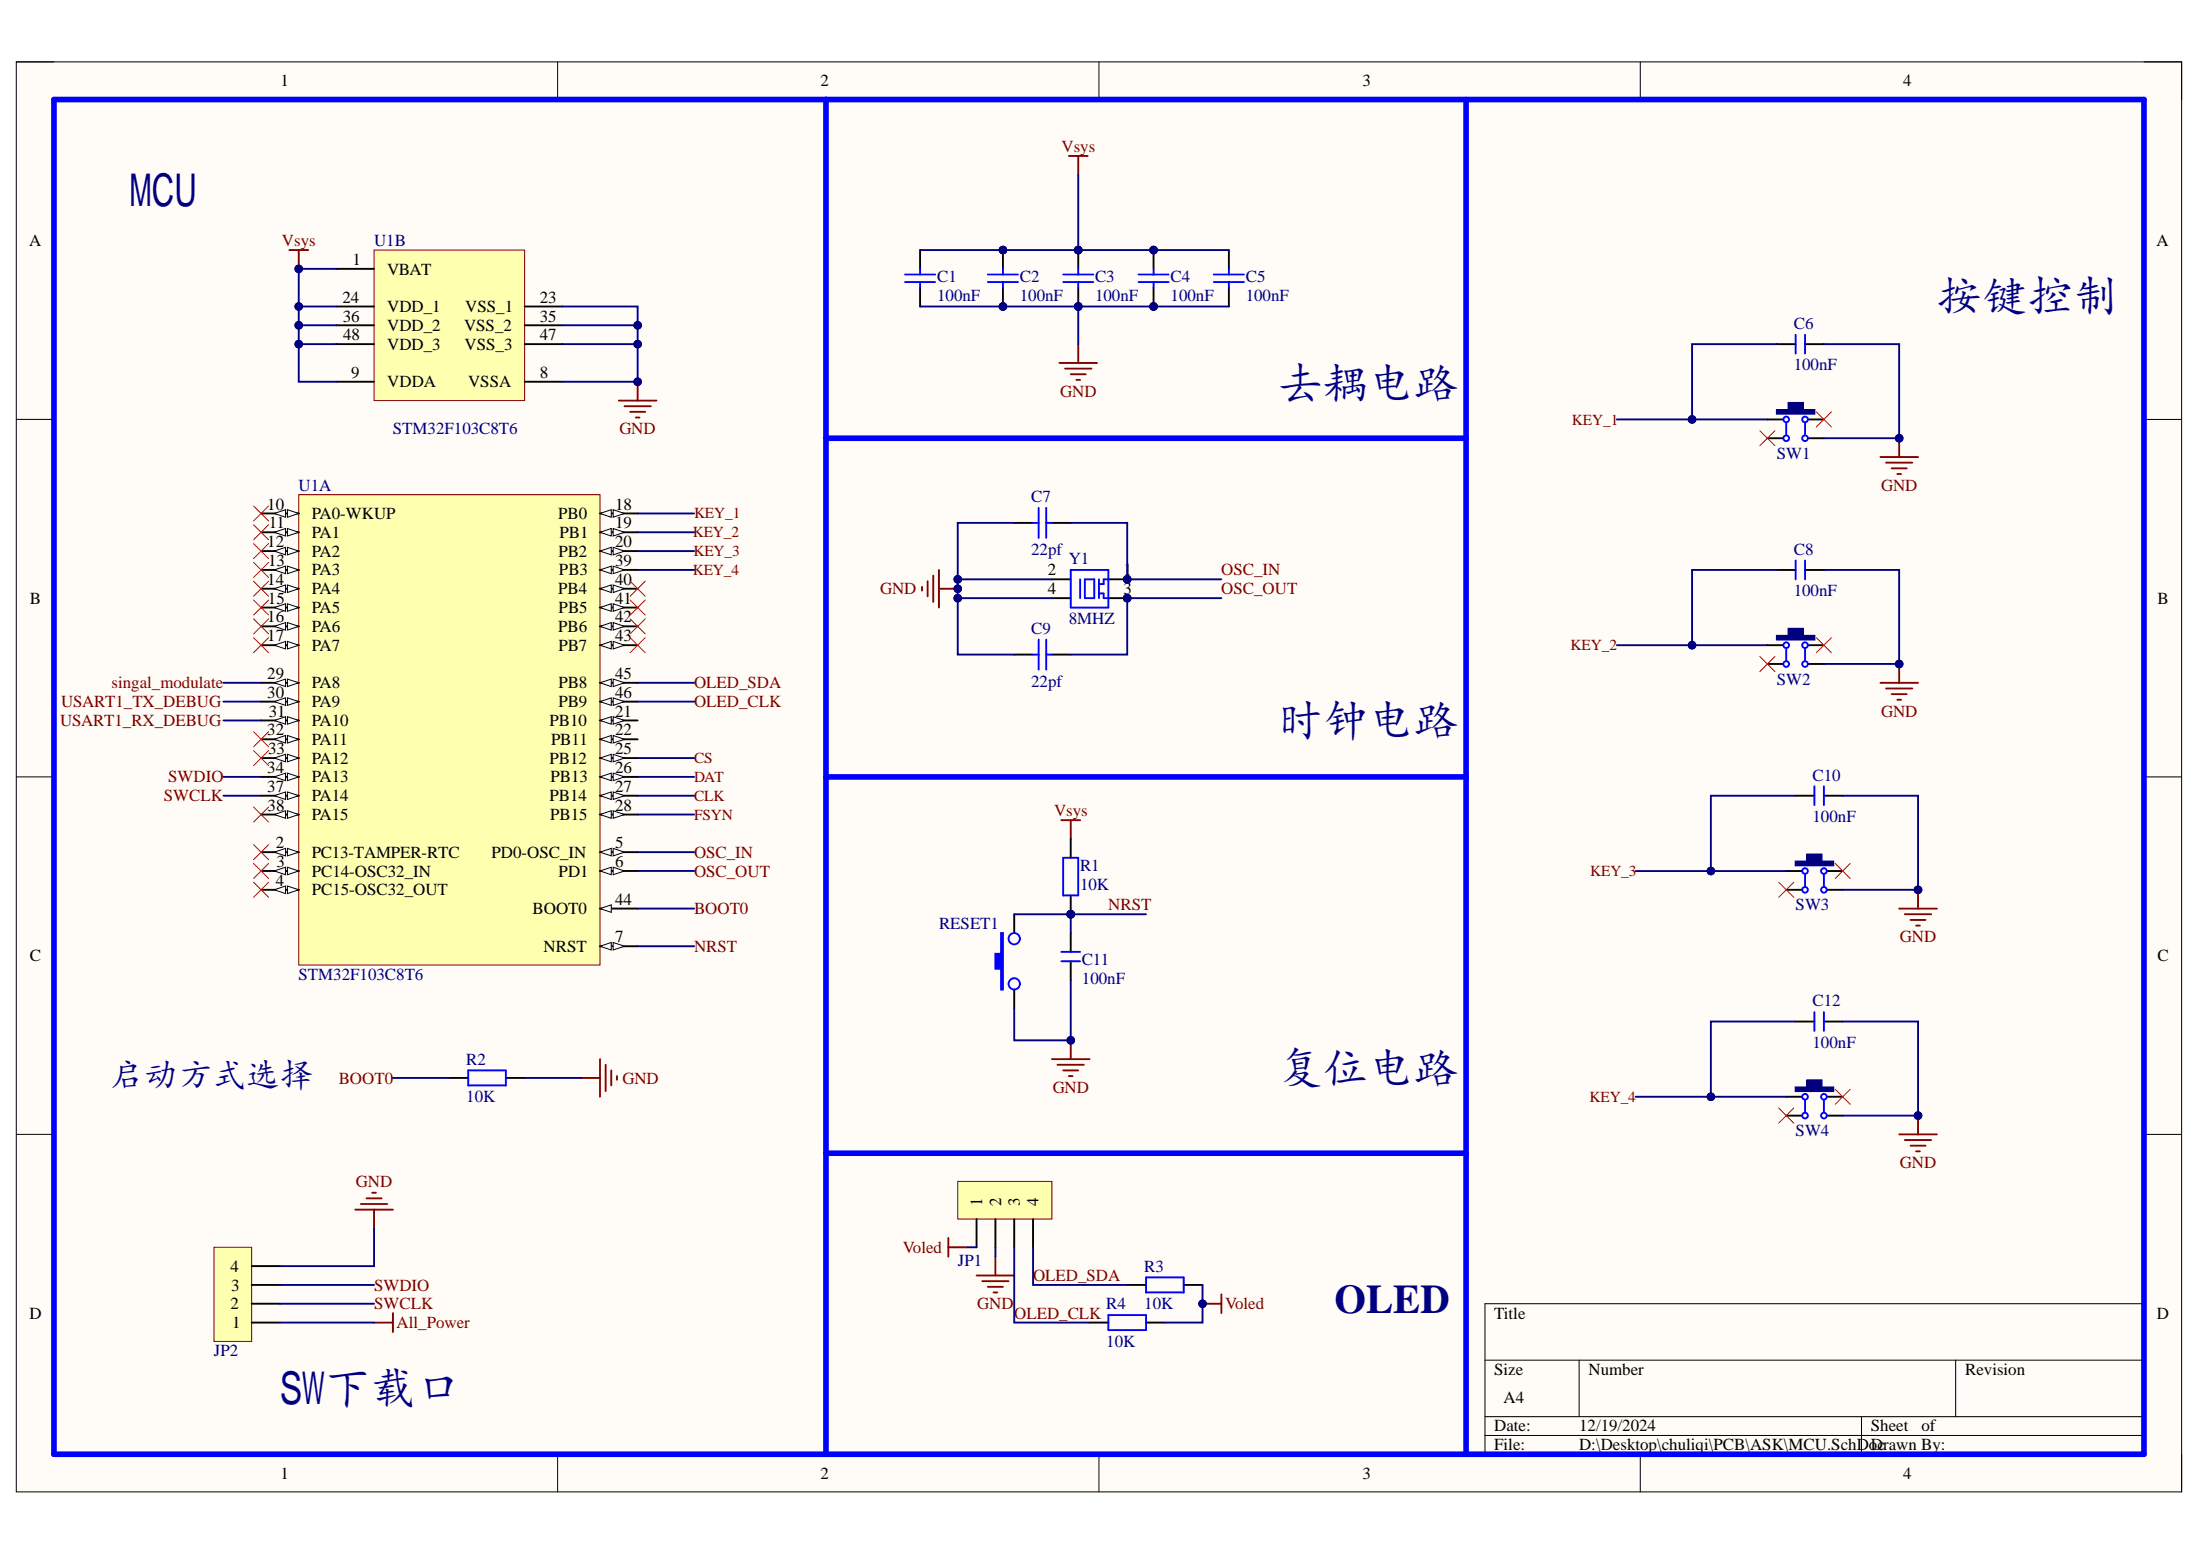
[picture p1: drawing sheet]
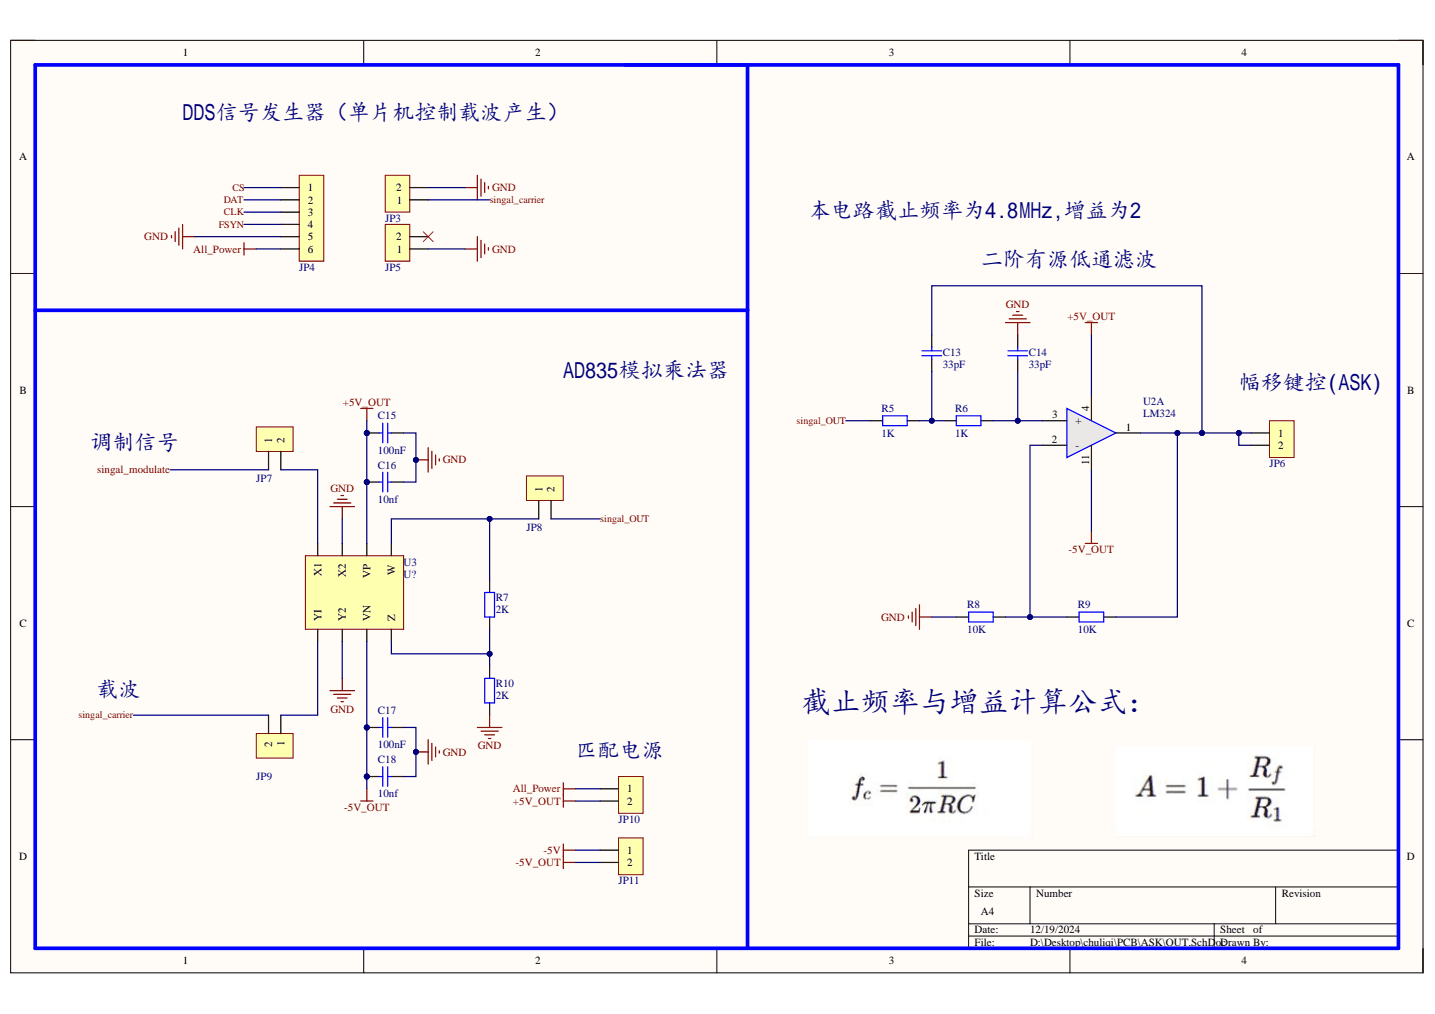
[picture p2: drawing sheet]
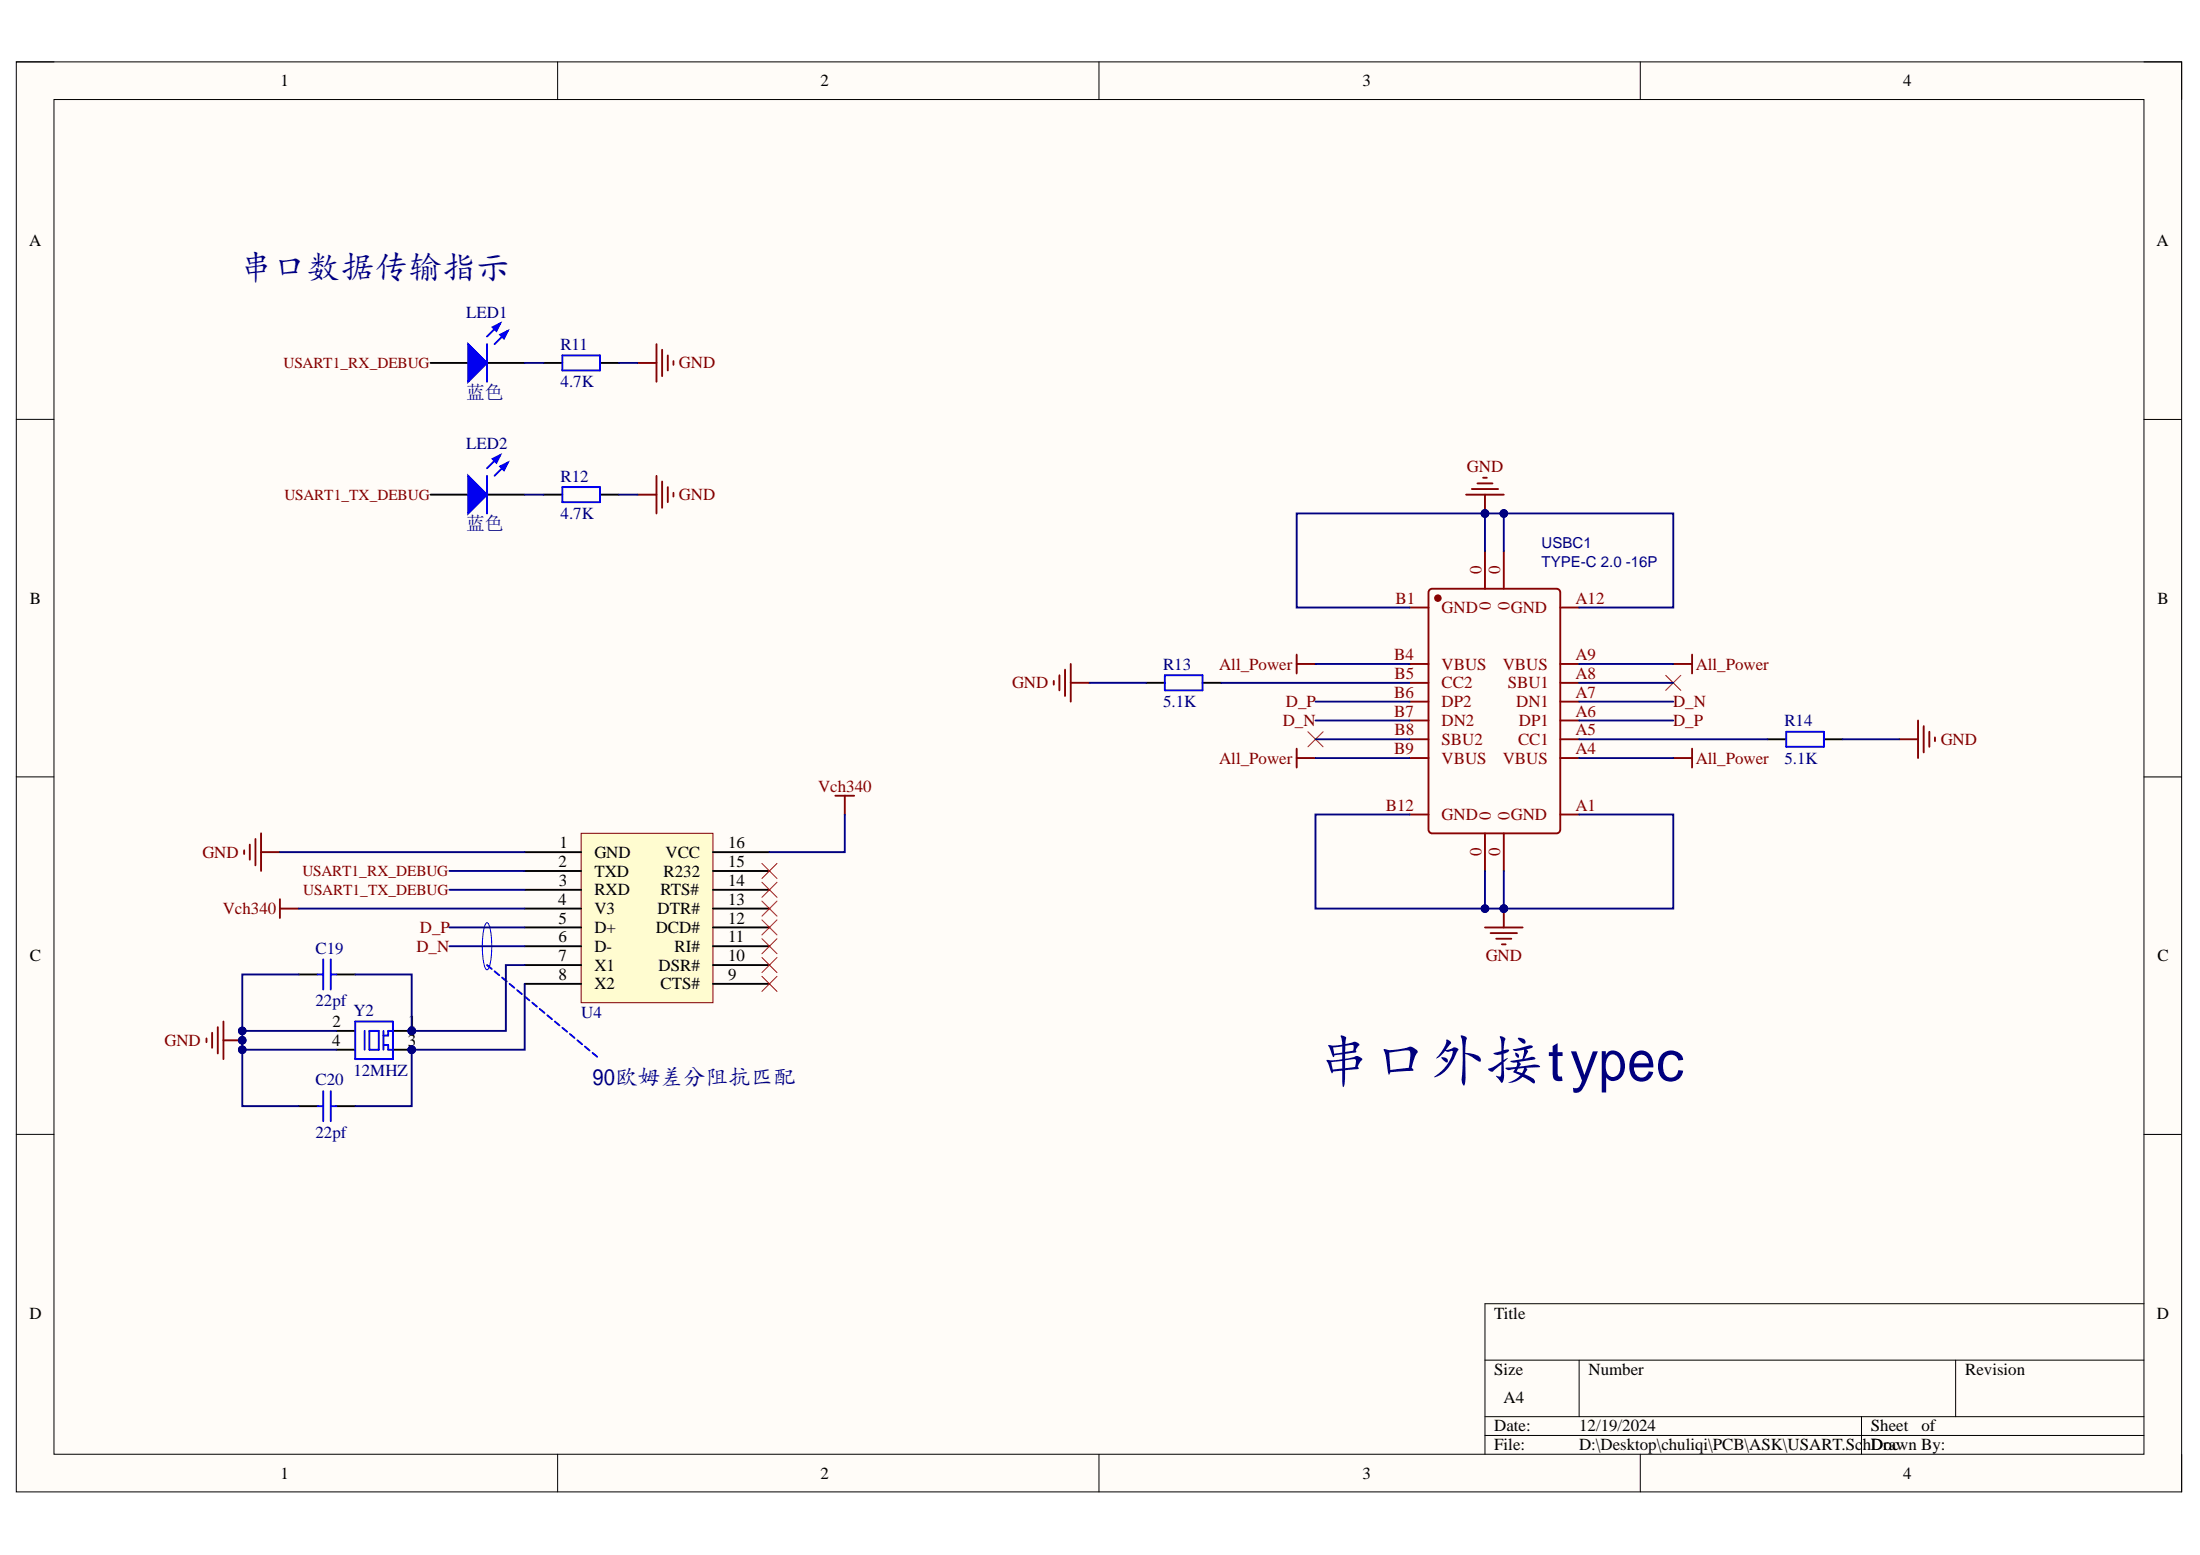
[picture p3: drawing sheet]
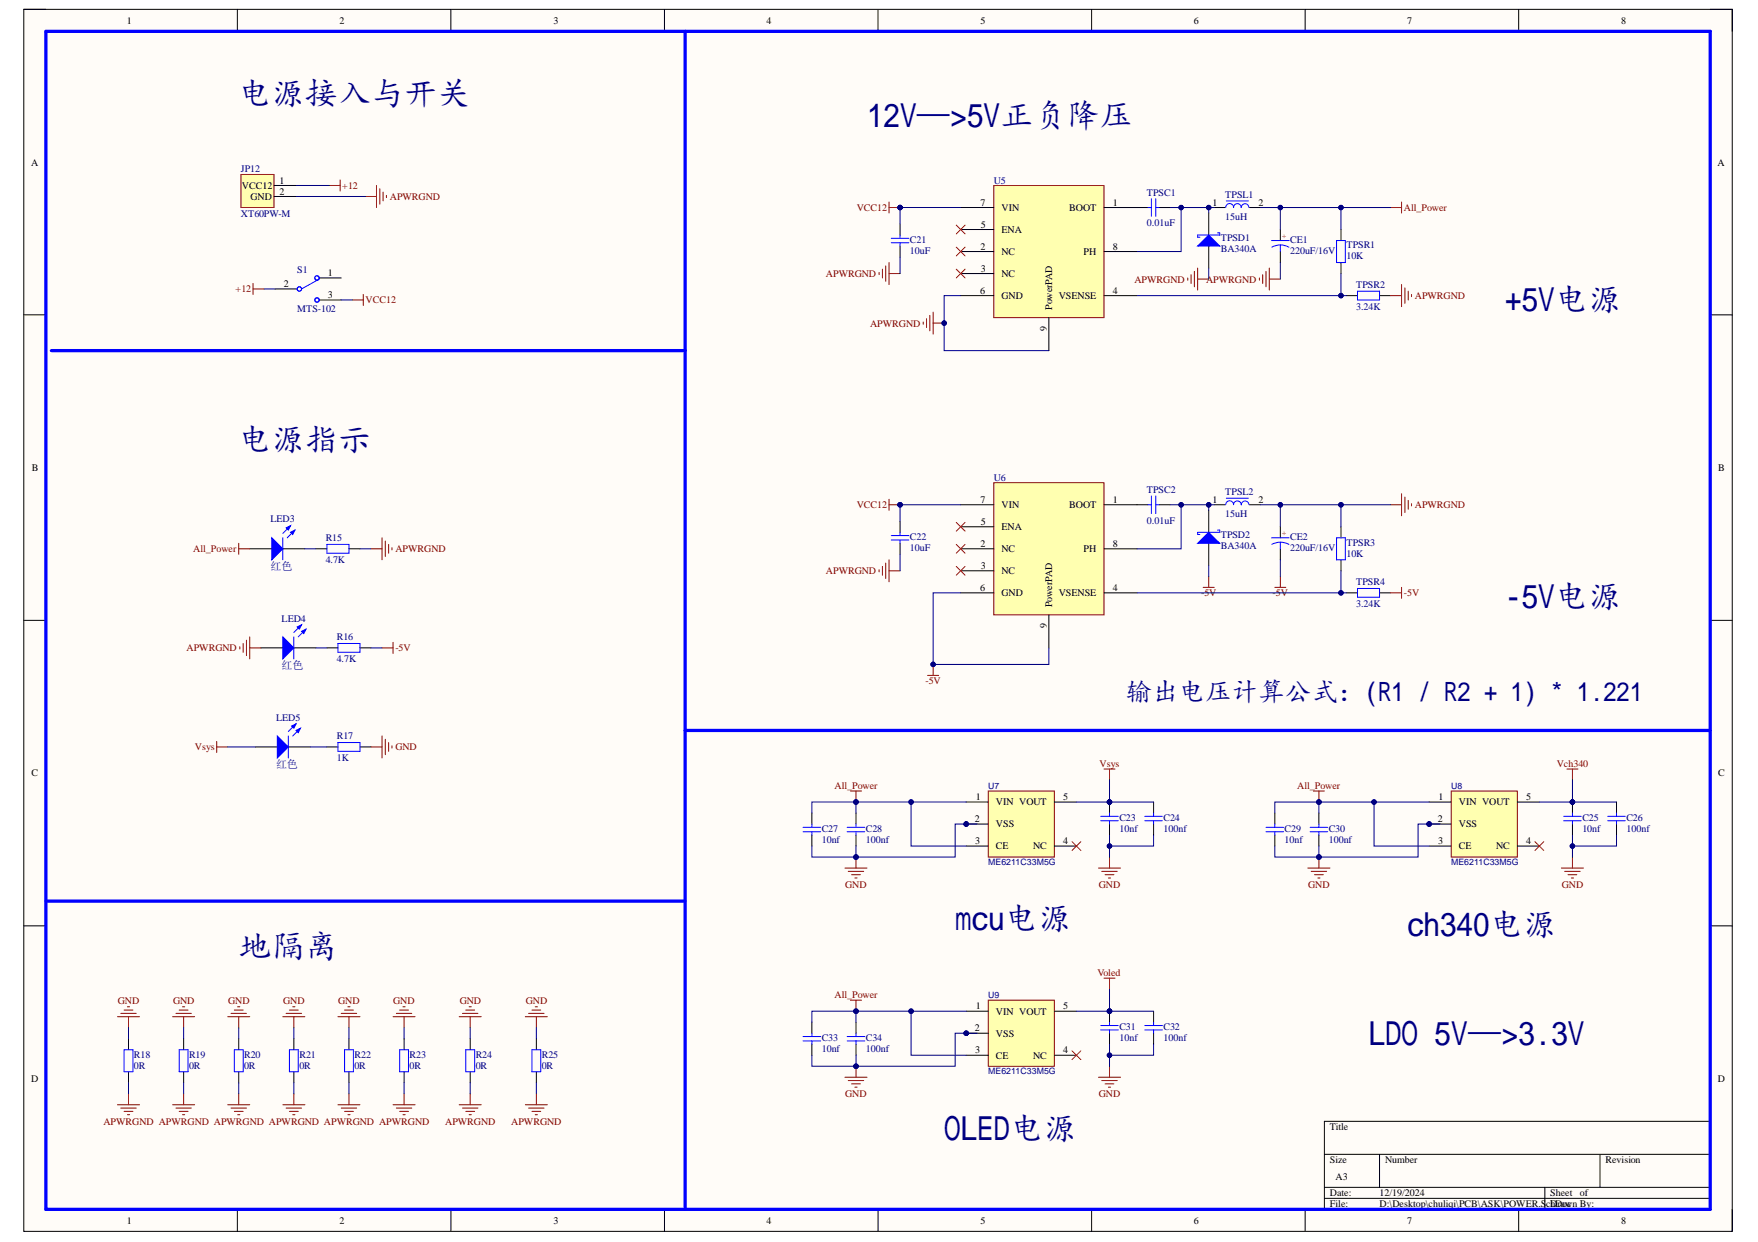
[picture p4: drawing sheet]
# Altium project ASK.PrjPcb
4 sheets, 106 parts. Net scope: global (net labels, ports and power ports of the same name join across sheets).
Board file: ASK_PCB.PcbDoc
Sheets:
  MCU.SchDoc
  OUT.SchDoc
  USART.SchDoc
  POWER.SchDoc

## Sheet MCU.SchDoc
size A4; SheetNumber: 1; SheetTotal: 4

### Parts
C1  100nF  [C0603_M]
C2  100nF  [C0603_M]
C3  100nF  [C0603_M]
C4  100nF  [C0603_M]
C5  100nF  [C0603_M]
C6  100nF  [C0603_M]
C7  22pf  [C0603_M]
C8  100nF  [C0603_M]
C9  22pf  [C0603_M]
C10  100nF  [C0603_M]
C11  100nF  [C0603_M]
C12  100nF  [C0603_M]
JP1  HDR-1X4  [HDR2.54-M-LI-4P]  (value not drawn)
JP2  HDR-1X4  [HDR2.54-WI-4P]  (value not drawn)
R1  10K  [R0603_M]
R2  10K  [R0603_M]
R3  10K  [R0603_M]
R4  10K  [R0603_M]
RESET1  KEY  [SW SMD-3*6*4.3]  (value not drawn)
SW1  12x12x5  [SW SMD-6*6*5]  (value not drawn)
SW2  12x12x5  [SW SMD-6*6*5]  (value not drawn)
SW3  12x12x5  [SW SMD-6*6*5]  (value not drawn)
SW4  12x12x5  [SW SMD-6*6*5]  (value not drawn)
U1  STM32F103C8T6  [LQFP48_N]  (parts A,B of 2)
Y1  8MHZ  [OSC 3225-4P]

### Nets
All_Power: JP2.1
GND: C1.1 C2.1 C3.1 C4.1 C5.1 C6.2 C7.1 C8.2 C9.1 C10.2 C11.2 C12.2 JP1.1 JP2.4 R2.2 RESET1.1 SW1.3 SW2.3 SW3.3 SW4.3 U1.8(VSSA) U1.23(VSS_1) U1.35(VSS_2) U1.47(VSS_3) Y1.2(GND) Y1.4(GND)
Voled: JP1.2 R3.2 R4.2
Vsys: C1.2 C2.2 C3.2 C4.2 C5.2 R1.2 U1.1(VBAT) U1.9(VDDA) U1.24(VDD_1) U1.36(VDD_2) U1.48(VDD_3)
BOOT0: R2.1 U1.44(BOOT0)
CLK: U1.27(PB14)
CS: U1.25(PB12)
DAT: U1.26(PB13)
FSYN: U1.28(PB15)
KEY_1: C6.1 SW1.1 U1.18(PB0)
KEY_2: C8.1 SW2.1 U1.19(PB1)
KEY_3: C10.1 SW3.1 U1.20(PB2)
KEY_4: C12.1 SW4.1 U1.39(PB3)
NRST: C11.1 R1.1 RESET1.2 U1.7(NRST)
OLED_CLK: JP1.3 R4.1 U1.46(PB9)
OLED_SDA: JP1.4 R3.1 U1.45(PB8)
OSC_IN: C7.2 U1.5(PD0-OSC_IN) Y1.1(XTAL1)
OSC_OUT: C9.2 U1.6(PD1) Y1.3(XTAL3)
singal_modulate: U1.29(PA8)
SWCLK: JP2.2 U1.37(PA14)
SWDIO: JP2.3 U1.34(PA13)
USART1_RX_DEBUG: U1.31(PA10)
USART1_TX_DEBUG: U1.30(PA9)

Not connected (* = marked no-connect by the designer): SW1 2* 4*; SW2 2* 4*; SW3 2* 4*; SW4 2* 4*; U1 2(PC13-TAMPER-RTC)* 3(PC14-OSC32_IN)* 4(PC15-OSC32_OUT)* 10(PA0-WKUP)* 11(PA1)* 12(PA2)* 13(PA3)* 14(PA4)* 15(PA5)* 16(PA6)* 17(PA7)* 21(PB10) 22(PB11) 32(PA11)* 33(PA12)* 38(PA15)* 40(PB4)* 41(PB5)* 42(PB6)* 43(PB7)*

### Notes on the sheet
- MCU
- 按键控制
- 去耦电路
- 时钟电路
- 启动方式选择
- 复位电路
- OLED
- (near JP2) SW下载口

## Sheet OUT.SchDoc
size A4; SheetNumber: 2; SheetTotal: 4

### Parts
C13  33pF  [C0603_M]
C14  33pF  [C0603_M]
C15  100nF  [C0603_M]
C16  10nf  [C0603_M]
C17  100nF  [C0603_M]
C18  10nf  [C0603_M]
JP3  HDR-1X2  [HDR2.54-M-LI-2P]  (value not drawn)
JP4  HDR-1X6  [HDR2.54-M-LI-6P]  (value not drawn)
JP5  HDR-1X2  [HDR2.54-M-LI-2P]  (value not drawn)
JP6  HDR-1X2  [HDR2.54-LI-2P]  (value not drawn)
JP7  HDR-1X2  [HDR2.54-LI-2P]  (value not drawn)
JP8  HDR-1X2  [HDR2.54-LI-2P]  (value not drawn)
JP9  HDR-1X2  [HDR2.54-LI-2P]  (value not drawn)
JP10  HDR-1X2  [HDR2.54-LI-2P]  (value not drawn)
JP11  HDR-1X2  [HDR2.54-LI-2P]  (value not drawn)
R5  1K  [R0603_M]
R6  1K  [R0603_M]
R7  2K  [R0603_M]
R8  10K  [R0603_M]
R9  10K  [R0603_M]
R10  2K  [R0603_M]
U2  OPA4354  [SOP14_M]  (part A of 4)
U3  AD835  [SOP8_L]

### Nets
+5V_OUT: C15.1 C16.2 JP10.2 U2.4(V+) U3.6(VP)
-5V: JP11.1
-5V_OUT: C17.1 C18.2 JP11.2 U2.11(V-) U3.3(VN)
All_Power: JP4.6 JP10.1
GND: C14.2 C15.2 C16.1 C17.2 C18.1 JP3.2 JP4.5 JP5.1 R8.2 R10.1 U3.2(Y2) U3.7(X2)
CLK: JP4.3
CS: JP4.1
DAT: JP4.2
FSYN: JP4.4
singal_carrier: JP3.1 JP9.2
singal_modulate: JP7.1
singal_OUT: JP8.2 R5.1
NetC13_1: C13.1 R5.2 R6.1
NetC13_2: C13.2 JP6.1 JP6.2 R9.2 U2.1(OUT)
NetC14_1: C14.1 R6.2 U2.3(+)
NetJP7_2: JP7.2 U3.8(X1)
NetJP8_1: JP8.1 R7.1 U3.5(W)
NetJP9_1: JP9.1 U3.1(YI)
NetR7_2: R7.2 R10.2 U3.4(Z)
NetR8_1: R8.1 R9.1 U2.2(-)

Not connected (* = marked no-connect by the designer): JP5 2*

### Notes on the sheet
- DDS信号发生器（单片机控制载波产生）
- 本电路截止频率为4.8MHz,增益为2
- 二阶有源低通滤波
- AD835模拟乘法器
- (near JP6) 幅移键控(ASK)
- 调制信号
- 无法满足低通滤波的要求
- LM324的增益带宽积只有1MHz
- 且价格和LM324一样
- OPA4354的带宽增益积有100MHz
- 载波
- 截止频率与增益计算公式：
- (near JP10) 匹配电源

## Sheet USART.SchDoc
size A4; SheetNumber: 3; SheetTotal: 4

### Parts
C19  22pf  [C0603_M]
C20  22pf  [C0603_M]
LED1  蓝色  [LED0603_B]
LED2  蓝色  [LED0603_B]
R11  4.7K  [R0603_M]
R12  4.7K  [R0603_M]
R13  5.1K  [R0603_M]
R14  5.1K  [R0603_M]
U4  CH340G  [SOP16N_N]  (value not drawn)
USBC1  TYPE-C 2.0 -16P  [USB-C-SMD_TYPE-C-USB-5]
Y2  12MHZ  [OSC 3225-4P]

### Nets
All_Power: USBC1.A4(VBUS) USBC1.A9(VBUS) USBC1.B4(VBUS) USBC1.B9(VBUS)
GND: C19.1 C20.1 R11.1 R12.1 R13.1 R14.1 U4.1(GND) USBC1.0 USBC1.A1(GND) USBC1.A12(GND) USBC1.B1(GND) USBC1.B12(GND) Y2.2(GND) Y2.4(GND)
Vch340: U4.4(V3) U4.16(VCC)
D_N: U4.6(D-) USBC1.A7(DN1) USBC1.B7(DN2)
D_P: U4.5(D+) USBC1.A6(DP1) USBC1.B6(DP2)
USART1_RX_DEBUG: LED1.1(A) U4.2(TXD)
USART1_TX_DEBUG: LED2.1(A) U4.3(RXD)
NetC19_2: C19.2 U4.7(X1) Y2.1(XTAL1)
NetC20_2: C20.2 U4.8(X2) Y2.3(XTAL3)
NetLED1_2: LED1.2(K) R11.2
NetLED2_2: LED2.2(K) R12.2
NetR13_2: R13.2 USBC1.B5(CC2)
NetR14_2: R14.2 USBC1.A5(CC1)

Not connected (* = marked no-connect by the designer): U4 9(CTS#)* 10(DSR#)* 11(RI#)* 12(DCD#)* 13(DTR#)* 14(RTS#)* 15(R232)*; USBC1 A8(SBU1)* B8(SBU2)*

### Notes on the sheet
- 串口数据传输指示
- 90欧姆差分阻抗匹配
- 串口外接typec

## Sheet POWER.SchDoc
size A3; SheetNumber: 4; SheetTotal: 4

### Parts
C21  10uF  [C0603_M]
C22  10uF  [C0603_M]
C23  10nf  [C0603_M]
C24  100nf  [C0603_M]
C25  10nf  [C0603_M]
C26  100nf  [C0603_M]
C27  10nf  [C0603_M]
C28  100nf  [C0603_M]
C29  10nf  [C0603_M]
C30  100nf  [C0603_M]
C31  10nf  [C0603_M]
C32  100nf  [C0603_M]
C33  10nf  [C0603_M]
C34  100nf  [C0603_M]
CE1  220uF/16V  [CE D(6.3*5.4)]
CE2  220uF/16V  [CE D(6.3*5.4)]
JP12  XT60PW-M  [TX60PW-M20]
LED3  红色  [LED0603_R]
LED4  红色  [LED0603_R]
LED5  红色  [LED0603_R]
R15  4.7K  [R0603_M]
R16  4.7K  [R0603_M]
R17  1K  [R0603_M]
R18  0R  [R0603_M]
R19  0R  [R0603_M]
R20  0R  [R0603_M]
R21  0R  [R0603_M]
R22  0R  [R0603_M]
R23  0R  [R0603_M]
R24  0R  [R0603_M]
R25  0R  [R0603_M]
S1  MTS-102  [MTS-10x]
TPSC1  0.01uF  [C0603_M]
TPSC2  0.01uF  [C0603_M]
TPSD1  BA340A  [SMC]
TPSD2  BA340A  [SMC]
TPSL1  15uH  [CDRH74]
TPSL2  15uH  [CDRH74]
TPSR1  10K  [R0603_M]
TPSR2  3.24K  [R0603_M]
TPSR3  10K  [R0603_M]
TPSR4  3.24K  [R0603_M]
U5  TPS5430DDAR  [SOP8_M]  (value not drawn)
U6  TPS5430DDAR  [SOP8_M]  (value not drawn)
U7  ME6211C33M5G  [SOT23-5N]
U8  ME6211C33M5G  [SOT23-5N]
U9  ME6211C33M5G  [SOT23-5N]

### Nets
+12: JP12.1(VCC12) S1.2
-5V: CE2.2 R16.1 TPSD2.1(A) TPSR4.1 U6.6(GND) U6.9(PowerPAD)
All_Power: C27.2 C28.2 C29.2 C30.2 C33.2 C34.2 CE1.1 LED3.1(A) TPSL1.2 TPSR1.2 U7.1(VIN) U7.3(CE) U8.1(VIN) U8.3(CE) U9.1(VIN) U9.3(CE)
APWRGND: C21.1 C22.1 CE1.2 CE2.1 JP12.2(GND) LED4.1(A) R15.1 R18.2 R19.2 R20.2 R21.2 R22.2 R23.2 R24.2 R25.2 TPSD1.1(A) TPSL2.2 TPSR2.1 TPSR3.2 U5.6(GND) U5.9(PowerPAD)
GND: C23.1 C24.1 C25.1 C26.1 C27.1 C28.1 C29.1 C30.1 C31.1 C32.1 C33.1 C34.1 R17.2 R18.1 R19.1 R20.1 R21.1 R22.1 R23.1 R24.1 R25.1 U7.2(VSS) U8.2(VSS) U9.2(VSS)
VCC12: C21.2 C22.2 S1.3 U5.7(VIN) U6.7(VIN)
Vch340: C25.2 C26.2 U8.5(VOUT)
Voled: C31.2 C32.2 U9.5(VOUT)
Vsys: C23.2 C24.2 LED5.1(A) U7.5(VOUT)
NetLED3_2: LED3.2(K) R15.2
NetLED4_2: LED4.2(K) R16.2
NetLED5_2: LED5.2(K) R17.1
NetTPSC1_1: TPSC1.1 TPSD1.2(K) TPSL1.1 U5.8(PH)
NetTPSC1_2: TPSC1.2 U5.1(BOOT)
NetTPSC2_1: TPSC2.1 TPSD2.2(K) TPSL2.1 U6.8(PH)
NetTPSC2_2: TPSC2.2 U6.1(BOOT)
NetTPSR1_1: TPSR1.1 TPSR2.2 U5.4(VSENSE)
NetTPSR3_1: TPSR3.1 TPSR4.2 U6.4(VSENSE)

Not connected (* = marked no-connect by the designer): S1 1; U5 2(NC)* 3(NC)* 5(ENA)*; U6 2(NC)* 3(NC)* 5(ENA)*; U7 4(NC)*; U8 4(NC)*; U9 4(NC)*

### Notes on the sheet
- 电源接入与开关
- 12V—>5V正负降压
- +5V电源
- 电源指示
- -5V电源
- 输出电压计算公式：(R1 / R2 + 1) * 1.221
- 地隔离
- mcu电源
- ch340电源
- LDO 5V—>3.3V
- OLED电源

## Nets that join several sheets
-5V: OUT (JP11.1), POWER (6 pins)
All_Power: MCU (JP2.1), OUT (JP4.6 JP10.1), USART (USBC1.A4 USBC1.A9 USBC1.B4 USBC1.B9), POWER (16 pins)
GND: MCU (26 pins), OUT (12 pins), USART (14 pins), POWER (24 pins)
Vch340: USART (U4.4 U4.16), POWER (C25.2 C26.2 U8.5)
Voled: MCU (JP1.2 R3.2 R4.2), POWER (C31.2 C32.2 U9.5)
Vsys: MCU (11 pins), POWER (C23.2 C24.2 LED5.1 U7.5)
CLK: MCU (U1.27), OUT (JP4.3)
CS: MCU (U1.25), OUT (JP4.1)
DAT: MCU (U1.26), OUT (JP4.2)
FSYN: MCU (U1.28), OUT (JP4.4)
singal_modulate: MCU (U1.29), OUT (JP7.1)
USART1_RX_DEBUG: MCU (U1.31), USART (LED1.1 U4.2)
USART1_TX_DEBUG: MCU (U1.30), USART (LED2.1 U4.3)
